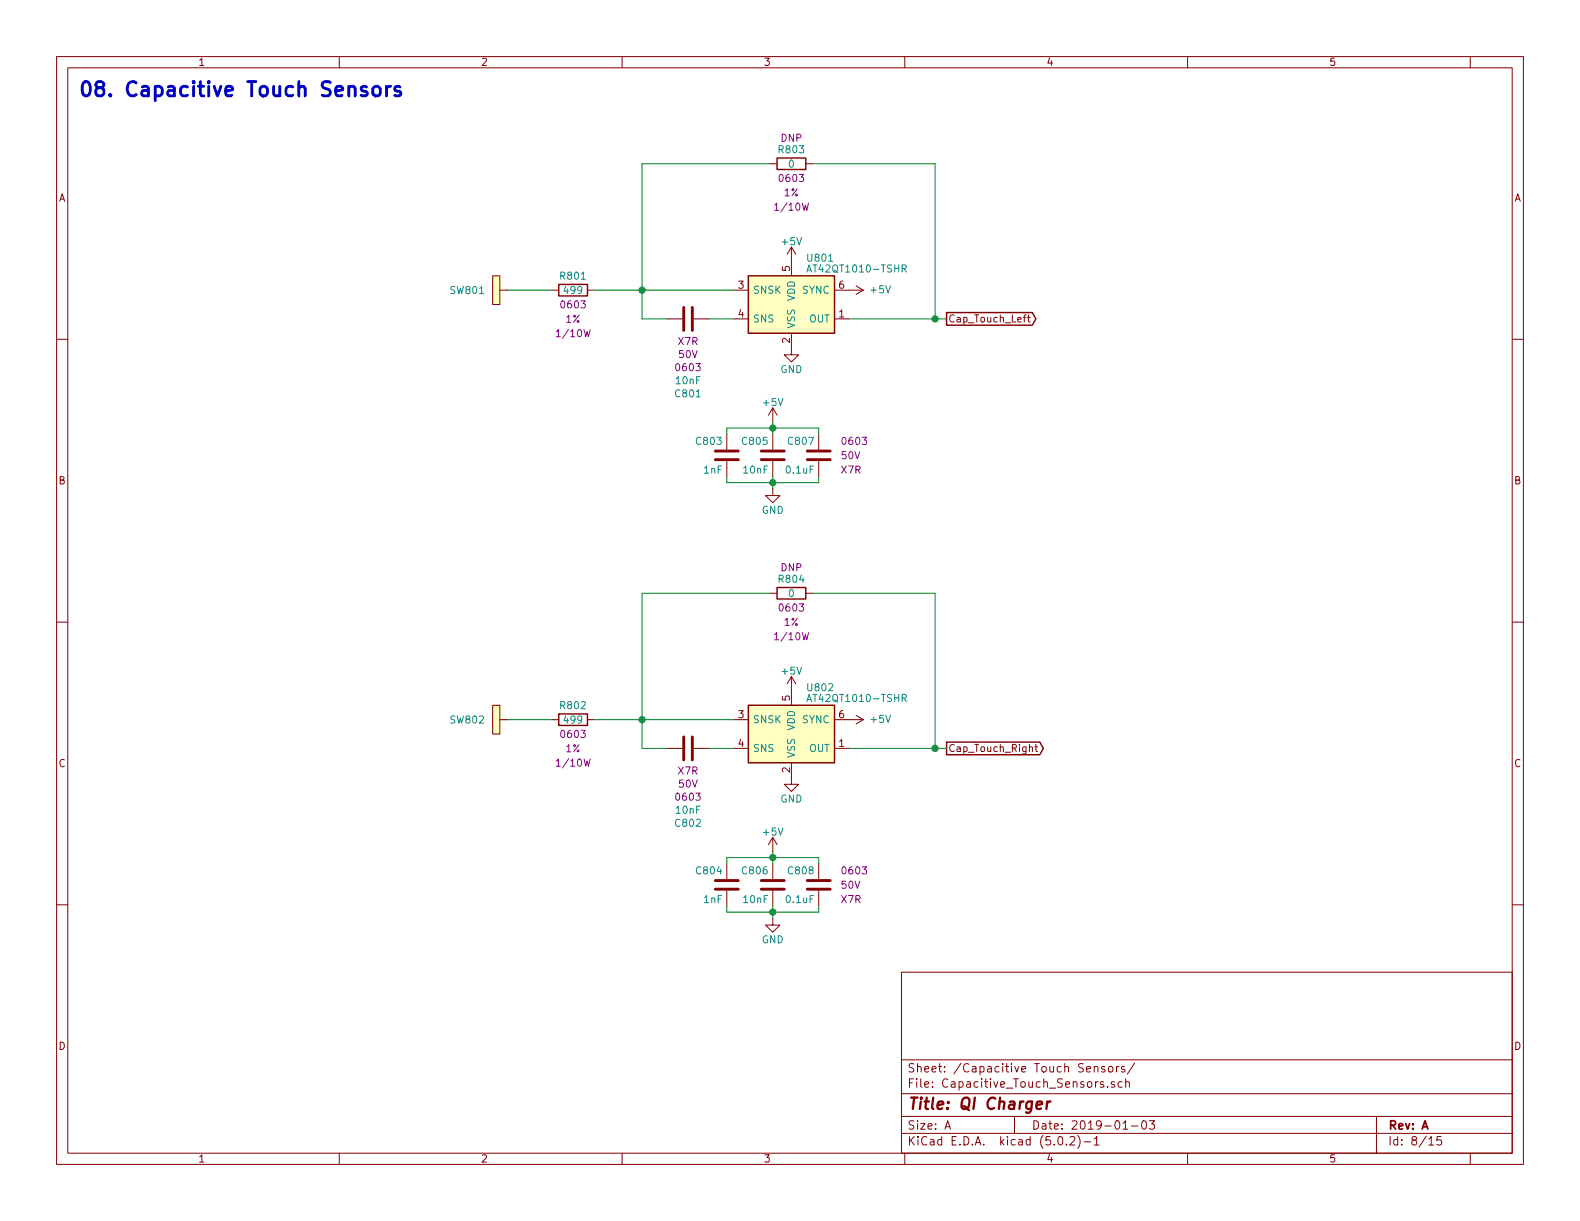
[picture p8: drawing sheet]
EESchema Schematic File Version 4
EELAYER 26 0
EELAYER END
$Descr A 11000 8500
encoding utf-8
Sheet 8 15
Title "QI Charger"
Date "2019-01-03"
Rev "A"
Comp ""
Comment1 ""
Comment2 ""
Comment3 ""
Comment4 ""
$EndDescr
$Comp
L Sensor_Touch:AT42QT1010-TSHR U801
U 1 1
P 5510 2120
F 0 "U801" H 5410 2445 50  0000 R CNN
F 1 "AT42QT1010-TSHR" H 5410 2370 50  0000 R CNN
F 2 "TO_SOT_Packages_SMD:SOT-23-6" H 5560 1870 50  0001 L CNN
F 3 "http://ww1.microchip.com/downloads/en/DeviceDoc/Atmel-9541-AT42-QTouch-BSW-AT42QT1010_Datasheet.pdf" H 5780 2670 50  0001 C CNN
F 4 "AT42QT1010-TSHRCT-ND" H 5510 2120 50  0001 C CNN "Digi-Key PN"
	1    5510 2120
	-1   0    0    -1  
$EndComp
$Comp
L power:GND #PWR0205
U 1 1
P 5510 2420
F 0 "#PWR0205" H 5510 2170 50  0001 C CNN
F 1 "GND" H 5510 2270 50  0000 C CNN
F 2 "" H 5510 2420 50  0001 C CNN
F 3 "" H 5510 2420 50  0001 C CNN
	1    5510 2420
	-1   0    0    -1  
$EndComp
$Comp
L power:+5V #PWR0206
U 1 1
P 5510 1820
F 0 "#PWR0206" H 5510 1670 50  0001 C CNN
F 1 "+5V" H 5510 1960 50  0000 C CNN
F 2 "" H 5510 1820 50  0001 C CNN
F 3 "" H 5510 1820 50  0001 C CNN
	1    5510 1820
	-1   0    0    -1  
$EndComp
$Comp
L Custom_Library:C_Custom C?
U 1 1
P 5700 3170
AR Path="/5C1D5CD8/5C276FA4" Ref="C?"  Part="1" 
AR Path="/5C1D5CCA/5C276FA4" Ref="C?"  Part="1" 
AR Path="/5C26E09A/5C276FA4" Ref="C807"  Part="1" 
F 0 "C807" H 5725 3270 50  0000 L CNN
F 1 "0.1uF" H 5725 3070 50  0000 L CNN
F 2 "Capacitors_SMD:C_0603" H 5738 3020 50  0001 C CNN
F 3 "" H 5725 3270 50  0001 C CNN
F 4 "311-1344-1-ND" H 6125 3670 60  0001 C CNN "Digi-Key PN"
F 5 "0603" H 5550 3270 50  0000 R CNN "display_footprint"
F 6 "50V" H 5550 3170 50  0000 R CNN "Voltage"
F 7 "X7R" H 5550 3070 50  0000 R CNN "Dielectric"
	1    5700 3170
	-1   0    0    -1  
$EndComp
$Comp
L Custom_Library:C_Custom C?
U 1 1
P 5380 3170
AR Path="/5C1D5CD8/5C276FAE" Ref="C?"  Part="1" 
AR Path="/5C1D5CCA/5C276FAE" Ref="C?"  Part="1" 
AR Path="/5C26E09A/5C276FAE" Ref="C805"  Part="1" 
F 0 "C805" H 5405 3270 50  0000 L CNN
F 1 "10nF" H 5405 3070 50  0000 L CNN
F 2 "Capacitors_SMD:C_0603" H 5418 3020 50  0001 C CNN
F 3 "" H 5405 3270 50  0001 C CNN
F 4 "1276-1921-1-ND" H 0   0   50  0001 C CNN "Digi-Key PN"
F 5 "0603" H 5230 3270 50  0001 R CNN "display_footprint"
F 6 "50V" H 5230 3170 50  0001 R CNN "Voltage"
F 7 "X7R" H 5230 3070 50  0001 R CNN "Dielectric"
	1    5380 3170
	-1   0    0    -1  
$EndComp
$Comp
L Custom_Library:C_Custom C?
U 1 1
P 5060 3170
AR Path="/5C1D5CD8/5C276FB8" Ref="C?"  Part="1" 
AR Path="/5C1D5CCA/5C276FB8" Ref="C?"  Part="1" 
AR Path="/5C26E09A/5C276FB8" Ref="C803"  Part="1" 
F 0 "C803" H 5085 3270 50  0000 L CNN
F 1 "1nF" H 5085 3070 50  0000 L CNN
F 2 "Capacitors_SMD:C_0603" H 5098 3020 50  0001 C CNN
F 3 "" H 5085 3270 50  0001 C CNN
F 4 "1276-1018-1-ND" H 0   0   50  0001 C CNN "Digi-Key PN"
F 5 "0603" H 4910 3270 50  0001 R CNN "display_footprint"
F 6 "50V" H 4910 3170 50  0001 R CNN "Voltage"
F 7 "X7R" H 4910 3070 50  0001 R CNN "Dielectric"
	1    5060 3170
	-1   0    0    -1  
$EndComp
$Comp
L power:+5V #PWR?
U 1 1
P 5380 2940
AR Path="/5C1D5CCA/5C276FBF" Ref="#PWR?"  Part="1" 
AR Path="/5C26E09A/5C276FBF" Ref="#PWR0207"  Part="1" 
F 0 "#PWR0207" H 5380 2790 50  0001 C CNN
F 1 "+5V" H 5380 3080 50  0000 C CNN
F 2 "" H 5380 2940 50  0001 C CNN
F 3 "" H 5380 2940 50  0001 C CNN
	1    5380 2940
	-1   0    0    -1  
$EndComp
Wire Wire Line
	5380 2940 5380 2980
Wire Wire Line
	5380 2980 5700 2980
Wire Wire Line
	5700 2980 5700 3020
Connection ~ 5380 2980
Wire Wire Line
	5380 2980 5380 3020
Wire Wire Line
	5380 2980 5060 2980
Wire Wire Line
	5060 2980 5060 3020
Wire Wire Line
	5380 3400 5380 3360
Wire Wire Line
	5380 3360 5700 3360
Wire Wire Line
	5700 3360 5700 3320
Connection ~ 5380 3360
Wire Wire Line
	5380 3360 5380 3320
Wire Wire Line
	5380 3360 5060 3360
Wire Wire Line
	5060 3360 5060 3320
$Comp
L power:GND #PWR?
U 1 1
P 5380 3400
AR Path="/5C1D5CCA/5C276FD3" Ref="#PWR?"  Part="1" 
AR Path="/5C26E09A/5C276FD3" Ref="#PWR0208"  Part="1" 
F 0 "#PWR0208" H 5380 3150 50  0001 C CNN
F 1 "GND" H 5380 3250 50  0000 C CNN
F 2 "" H 5380 3400 50  0001 C CNN
F 3 "" H 5380 3400 50  0001 C CNN
	1    5380 3400
	-1   0    0    -1  
$EndComp
$Comp
L Custom_Library:C_Custom C?
U 1 1
P 4790 2220
AR Path="/5C1D5CD8/5C27FEA3" Ref="C?"  Part="1" 
AR Path="/5C1D5CCA/5C27FEA3" Ref="C?"  Part="1" 
AR Path="/5C1E3A0B/5C27FEA3" Ref="C?"  Part="1" 
AR Path="/5C26E09A/5C27FEA3" Ref="C801"  Part="1" 
F 0 "C801" V 4266 2220 50  0000 C CNN
F 1 "10nF" V 4357 2220 50  0000 C CNN
F 2 "Capacitors_SMD:C_0603" H 4828 2070 50  0001 C CNN
F 3 "" H 4815 2320 50  0001 C CNN
F 4 "1276-1921-1-ND" H 0   0   50  0001 C CNN "Digi-Key PN"
F 5 "0603" V 4448 2220 50  0000 C CNN "display_footprint"
F 6 "50V" V 4539 2220 50  0000 C CNN "Voltage"
F 7 "X7R" V 4630 2220 50  0000 C CNN "Dielectric"
	1    4790 2220
	0    1    -1   0   
$EndComp
Wire Wire Line
	4940 2220 5110 2220
$Comp
L power:+5V #PWR0209
U 1 1
P 5910 2020
F 0 "#PWR0209" H 5910 1870 50  0001 C CNN
F 1 "+5V" V 5910 2160 50  0000 L CNN
F 2 "" H 5910 2020 50  0001 C CNN
F 3 "" H 5910 2020 50  0001 C CNN
	1    5910 2020
	0    1    -1   0   
$EndComp
$Comp
L Custom_Library:R_Custom R?
U 1 1
P 3990 2020
AR Path="/5C3165D8/5C283E0E" Ref="R?"  Part="1" 
AR Path="/5C26E09A/5C283E0E" Ref="R801"  Part="1" 
F 0 "R801" V 3890 2020 50  0000 C CNN
F 1 "499" V 3990 2020 50  0000 C CNN
F 2 "Resistors_SMD:R_0603" H 3990 2020 50  0001 C CNN
F 3 "" H 3990 2020 50  0001 C CNN
F 4 "P499HCT-ND" H 4290 2420 60  0001 C CNN "Digi-Key PN"
F 5 "0603" V 4090 2020 50  0000 C CNN "display_footprint"
F 6 "1%" V 4190 2020 50  0000 C CNN "Tolerance"
F 7 "1/10W" V 4290 2020 50  0000 C CNN "Wattage"
	1    3990 2020
	0    -1   1    0   
$EndComp
Wire Wire Line
	4140 2020 4470 2020
Wire Wire Line
	4640 2220 4470 2220
Wire Wire Line
	4470 2220 4470 2020
Connection ~ 4470 2020
Wire Wire Line
	4470 2020 5110 2020
$Comp
L Custom_Library:R_Custom R?
U 1 1
P 5510 1140
AR Path="/5C3165D8/5C28ACBD" Ref="R?"  Part="1" 
AR Path="/5C26E09A/5C28ACBD" Ref="R803"  Part="1" 
F 0 "R803" V 5410 1140 50  0000 C CNN
F 1 "0" V 5510 1140 50  0000 C CNN
F 2 "Resistors_SMD:R_0603" H 5510 1140 50  0001 C CNN
F 3 "" H 5510 1140 50  0001 C CNN
F 4 "DNP" V 5330 1140 50  0000 C CNN "Config"
F 5 "P0.0GCT-ND" H 5810 1540 60  0001 C CNN "Digi-Key PN"
F 6 "0603" V 5610 1140 50  0000 C CNN "display_footprint"
F 7 "1%" V 5710 1140 50  0000 C CNN "Tolerance"
F 8 "1/10W" V 5810 1140 50  0000 C CNN "Wattage"
	1    5510 1140
	0    -1   1    0   
$EndComp
Wire Wire Line
	5360 1140 4470 1140
Wire Wire Line
	4470 1140 4470 2020
Wire Wire Line
	5660 1140 6510 1140
Wire Wire Line
	6510 1140 6510 2220
Wire Wire Line
	6510 2220 5910 2220
$Comp
L Custom_Library:Cap_Touch SW801
U 1 1
P 3530 2020
F 0 "SW801" V 3530 2170 50  0000 L CNN
F 1 "Cap_Touch" H 3530 2170 50  0001 C CNN
F 2 "Custom Footprints Library:Capacitive_Touch_Pad" H 3530 2020 60  0001 C CNN
F 3 "" H 3530 2020 60  0000 C CNN
	1    3530 2020
	0    -1   1    0   
$EndComp
Wire Wire Line
	3530 2020 3840 2020
Text GLabel 6590 2220 2    50   Output ~ 0
Cap_Touch_Left
Text GLabel 6590 5210 2    50   Output ~ 0
Cap_Touch_Right
Wire Wire Line
	6590 2220 6510 2220
Connection ~ 6510 2220
$Comp
L Sensor_Touch:AT42QT1010-TSHR U802
U 1 1
P 5510 5110
F 0 "U802" H 5410 5435 50  0000 R CNN
F 1 "AT42QT1010-TSHR" H 5410 5360 50  0000 R CNN
F 2 "TO_SOT_Packages_SMD:SOT-23-6" H 5560 4860 50  0001 L CNN
F 3 "http://ww1.microchip.com/downloads/en/DeviceDoc/Atmel-9541-AT42-QTouch-BSW-AT42QT1010_Datasheet.pdf" H 5780 5660 50  0001 C CNN
F 4 "AT42QT1010-TSHRCT-ND" H 5510 5110 50  0001 C CNN "Digi-Key PN"
	1    5510 5110
	-1   0    0    -1  
$EndComp
$Comp
L power:GND #PWR0210
U 1 1
P 5510 5410
F 0 "#PWR0210" H 5510 5160 50  0001 C CNN
F 1 "GND" H 5510 5260 50  0000 C CNN
F 2 "" H 5510 5410 50  0001 C CNN
F 3 "" H 5510 5410 50  0001 C CNN
	1    5510 5410
	-1   0    0    -1  
$EndComp
$Comp
L power:+5V #PWR0211
U 1 1
P 5510 4810
F 0 "#PWR0211" H 5510 4660 50  0001 C CNN
F 1 "+5V" H 5510 4950 50  0000 C CNN
F 2 "" H 5510 4810 50  0001 C CNN
F 3 "" H 5510 4810 50  0001 C CNN
	1    5510 4810
	-1   0    0    -1  
$EndComp
$Comp
L Custom_Library:C_Custom C?
U 1 1
P 5700 6160
AR Path="/5C1D5CD8/5C296B93" Ref="C?"  Part="1" 
AR Path="/5C1D5CCA/5C296B93" Ref="C?"  Part="1" 
AR Path="/5C26E09A/5C296B93" Ref="C808"  Part="1" 
F 0 "C808" H 5725 6260 50  0000 L CNN
F 1 "0.1uF" H 5725 6060 50  0000 L CNN
F 2 "Capacitors_SMD:C_0603" H 5738 6010 50  0001 C CNN
F 3 "" H 5725 6260 50  0001 C CNN
F 4 "311-1344-1-ND" H 6125 6660 60  0001 C CNN "Digi-Key PN"
F 5 "0603" H 5550 6260 50  0000 R CNN "display_footprint"
F 6 "50V" H 5550 6160 50  0000 R CNN "Voltage"
F 7 "X7R" H 5550 6060 50  0000 R CNN "Dielectric"
	1    5700 6160
	-1   0    0    -1  
$EndComp
$Comp
L Custom_Library:C_Custom C?
U 1 1
P 5380 6160
AR Path="/5C1D5CD8/5C296B9E" Ref="C?"  Part="1" 
AR Path="/5C1D5CCA/5C296B9E" Ref="C?"  Part="1" 
AR Path="/5C26E09A/5C296B9E" Ref="C806"  Part="1" 
F 0 "C806" H 5405 6260 50  0000 L CNN
F 1 "10nF" H 5405 6060 50  0000 L CNN
F 2 "Capacitors_SMD:C_0603" H 5418 6010 50  0001 C CNN
F 3 "" H 5405 6260 50  0001 C CNN
F 4 "1276-1921-1-ND" H 0   0   50  0001 C CNN "Digi-Key PN"
F 5 "0603" H 5230 6260 50  0001 R CNN "display_footprint"
F 6 "50V" H 5230 6160 50  0001 R CNN "Voltage"
F 7 "X7R" H 5230 6060 50  0001 R CNN "Dielectric"
	1    5380 6160
	-1   0    0    -1  
$EndComp
$Comp
L Custom_Library:C_Custom C?
U 1 1
P 5060 6160
AR Path="/5C1D5CD8/5C296BA9" Ref="C?"  Part="1" 
AR Path="/5C1D5CCA/5C296BA9" Ref="C?"  Part="1" 
AR Path="/5C26E09A/5C296BA9" Ref="C804"  Part="1" 
F 0 "C804" H 5085 6260 50  0000 L CNN
F 1 "1nF" H 5085 6060 50  0000 L CNN
F 2 "Capacitors_SMD:C_0603" H 5098 6010 50  0001 C CNN
F 3 "" H 5085 6260 50  0001 C CNN
F 4 "1276-1018-1-ND" H 0   0   50  0001 C CNN "Digi-Key PN"
F 5 "0603" H 4910 6260 50  0001 R CNN "display_footprint"
F 6 "50V" H 4910 6160 50  0001 R CNN "Voltage"
F 7 "X7R" H 4910 6060 50  0001 R CNN "Dielectric"
	1    5060 6160
	-1   0    0    -1  
$EndComp
$Comp
L power:+5V #PWR?
U 1 1
P 5380 5930
AR Path="/5C1D5CCA/5C296BB0" Ref="#PWR?"  Part="1" 
AR Path="/5C26E09A/5C296BB0" Ref="#PWR0212"  Part="1" 
F 0 "#PWR0212" H 5380 5780 50  0001 C CNN
F 1 "+5V" H 5380 6070 50  0000 C CNN
F 2 "" H 5380 5930 50  0001 C CNN
F 3 "" H 5380 5930 50  0001 C CNN
	1    5380 5930
	-1   0    0    -1  
$EndComp
Wire Wire Line
	5380 5930 5380 5970
Wire Wire Line
	5380 5970 5700 5970
Wire Wire Line
	5700 5970 5700 6010
Connection ~ 5380 5970
Wire Wire Line
	5380 5970 5380 6010
Wire Wire Line
	5380 5970 5060 5970
Wire Wire Line
	5060 5970 5060 6010
Wire Wire Line
	5380 6390 5380 6350
Wire Wire Line
	5380 6350 5700 6350
Wire Wire Line
	5700 6350 5700 6310
Connection ~ 5380 6350
Wire Wire Line
	5380 6350 5380 6310
Wire Wire Line
	5380 6350 5060 6350
Wire Wire Line
	5060 6350 5060 6310
$Comp
L power:GND #PWR?
U 1 1
P 5380 6390
AR Path="/5C1D5CCA/5C296BC4" Ref="#PWR?"  Part="1" 
AR Path="/5C26E09A/5C296BC4" Ref="#PWR0213"  Part="1" 
F 0 "#PWR0213" H 5380 6140 50  0001 C CNN
F 1 "GND" H 5380 6240 50  0000 C CNN
F 2 "" H 5380 6390 50  0001 C CNN
F 3 "" H 5380 6390 50  0001 C CNN
	1    5380 6390
	-1   0    0    -1  
$EndComp
$Comp
L Custom_Library:C_Custom C?
U 1 1
P 4790 5210
AR Path="/5C1D5CD8/5C296BCE" Ref="C?"  Part="1" 
AR Path="/5C1D5CCA/5C296BCE" Ref="C?"  Part="1" 
AR Path="/5C1E3A0B/5C296BCE" Ref="C?"  Part="1" 
AR Path="/5C26E09A/5C296BCE" Ref="C802"  Part="1" 
F 0 "C802" V 4266 5210 50  0000 C CNN
F 1 "10nF" V 4357 5210 50  0000 C CNN
F 2 "Capacitors_SMD:C_0603" H 4828 5060 50  0001 C CNN
F 3 "" H 4815 5310 50  0001 C CNN
F 4 "1276-1921-1-ND" H 0   0   50  0001 C CNN "Digi-Key PN"
F 5 "0603" V 4448 5210 50  0000 C CNN "display_footprint"
F 6 "50V" V 4539 5210 50  0000 C CNN "Voltage"
F 7 "X7R" V 4630 5210 50  0000 C CNN "Dielectric"
	1    4790 5210
	0    1    -1   0   
$EndComp
Wire Wire Line
	4940 5210 5110 5210
$Comp
L power:+5V #PWR0214
U 1 1
P 5910 5010
F 0 "#PWR0214" H 5910 4860 50  0001 C CNN
F 1 "+5V" V 5910 5150 50  0000 L CNN
F 2 "" H 5910 5010 50  0001 C CNN
F 3 "" H 5910 5010 50  0001 C CNN
	1    5910 5010
	0    1    -1   0   
$EndComp
$Comp
L Custom_Library:R_Custom R?
U 1 1
P 3990 5010
AR Path="/5C3165D8/5C296BE0" Ref="R?"  Part="1" 
AR Path="/5C26E09A/5C296BE0" Ref="R802"  Part="1" 
F 0 "R802" V 3890 5010 50  0000 C CNN
F 1 "499" V 3990 5010 50  0000 C CNN
F 2 "Resistors_SMD:R_0603" H 3990 5010 50  0001 C CNN
F 3 "" H 3990 5010 50  0001 C CNN
F 4 "P499HCT-ND" H 4290 5410 60  0001 C CNN "Digi-Key PN"
F 5 "0603" V 4090 5010 50  0000 C CNN "display_footprint"
F 6 "1%" V 4190 5010 50  0000 C CNN "Tolerance"
F 7 "1/10W" V 4290 5010 50  0000 C CNN "Wattage"
	1    3990 5010
	0    -1   1    0   
$EndComp
Wire Wire Line
	4140 5010 4470 5010
Wire Wire Line
	4640 5210 4470 5210
Wire Wire Line
	4470 5210 4470 5010
Connection ~ 4470 5010
Wire Wire Line
	4470 5010 5110 5010
$Comp
L Custom_Library:R_Custom R?
U 1 1
P 5510 4130
AR Path="/5C3165D8/5C296BF0" Ref="R?"  Part="1" 
AR Path="/5C26E09A/5C296BF0" Ref="R804"  Part="1" 
F 0 "R804" V 5410 4130 50  0000 C CNN
F 1 "0" V 5510 4130 50  0000 C CNN
F 2 "Resistors_SMD:R_0603" H 5510 4130 50  0001 C CNN
F 3 "" H 5510 4130 50  0001 C CNN
F 4 "DNP" V 5330 4130 50  0000 C CNN "Config"
F 5 "P0.0GCT-ND" H 5810 4530 60  0001 C CNN "Digi-Key PN"
F 6 "0603" V 5610 4130 50  0000 C CNN "display_footprint"
F 7 "1%" V 5710 4130 50  0000 C CNN "Tolerance"
F 8 "1/10W" V 5810 4130 50  0000 C CNN "Wattage"
	1    5510 4130
	0    -1   1    0   
$EndComp
Wire Wire Line
	5360 4130 4470 4130
Wire Wire Line
	4470 4130 4470 5010
Wire Wire Line
	5660 4130 6510 4130
Wire Wire Line
	6510 4130 6510 5210
Wire Wire Line
	6510 5210 5910 5210
Wire Wire Line
	3530 5010 3840 5010
Wire Wire Line
	6590 5210 6510 5210
Connection ~ 6510 5210
$Comp
L Custom_Library:Cap_Touch SW802
U 1 1
P 3530 5010
F 0 "SW802" V 3530 5160 50  0000 L CNN
F 1 "Cap_Touch" H 3530 5160 50  0001 C CNN
F 2 "Custom Footprints Library:Capacitive_Touch_Pad" H 3530 5010 60  0001 C CNN
F 3 "" H 3530 5010 60  0000 C CNN
	1    3530 5010
	0    -1   1    0   
$EndComp
Text Notes 540  690  0    100  ~ 20
08. Capacitive Touch Sensors
$EndSCHEMATC
